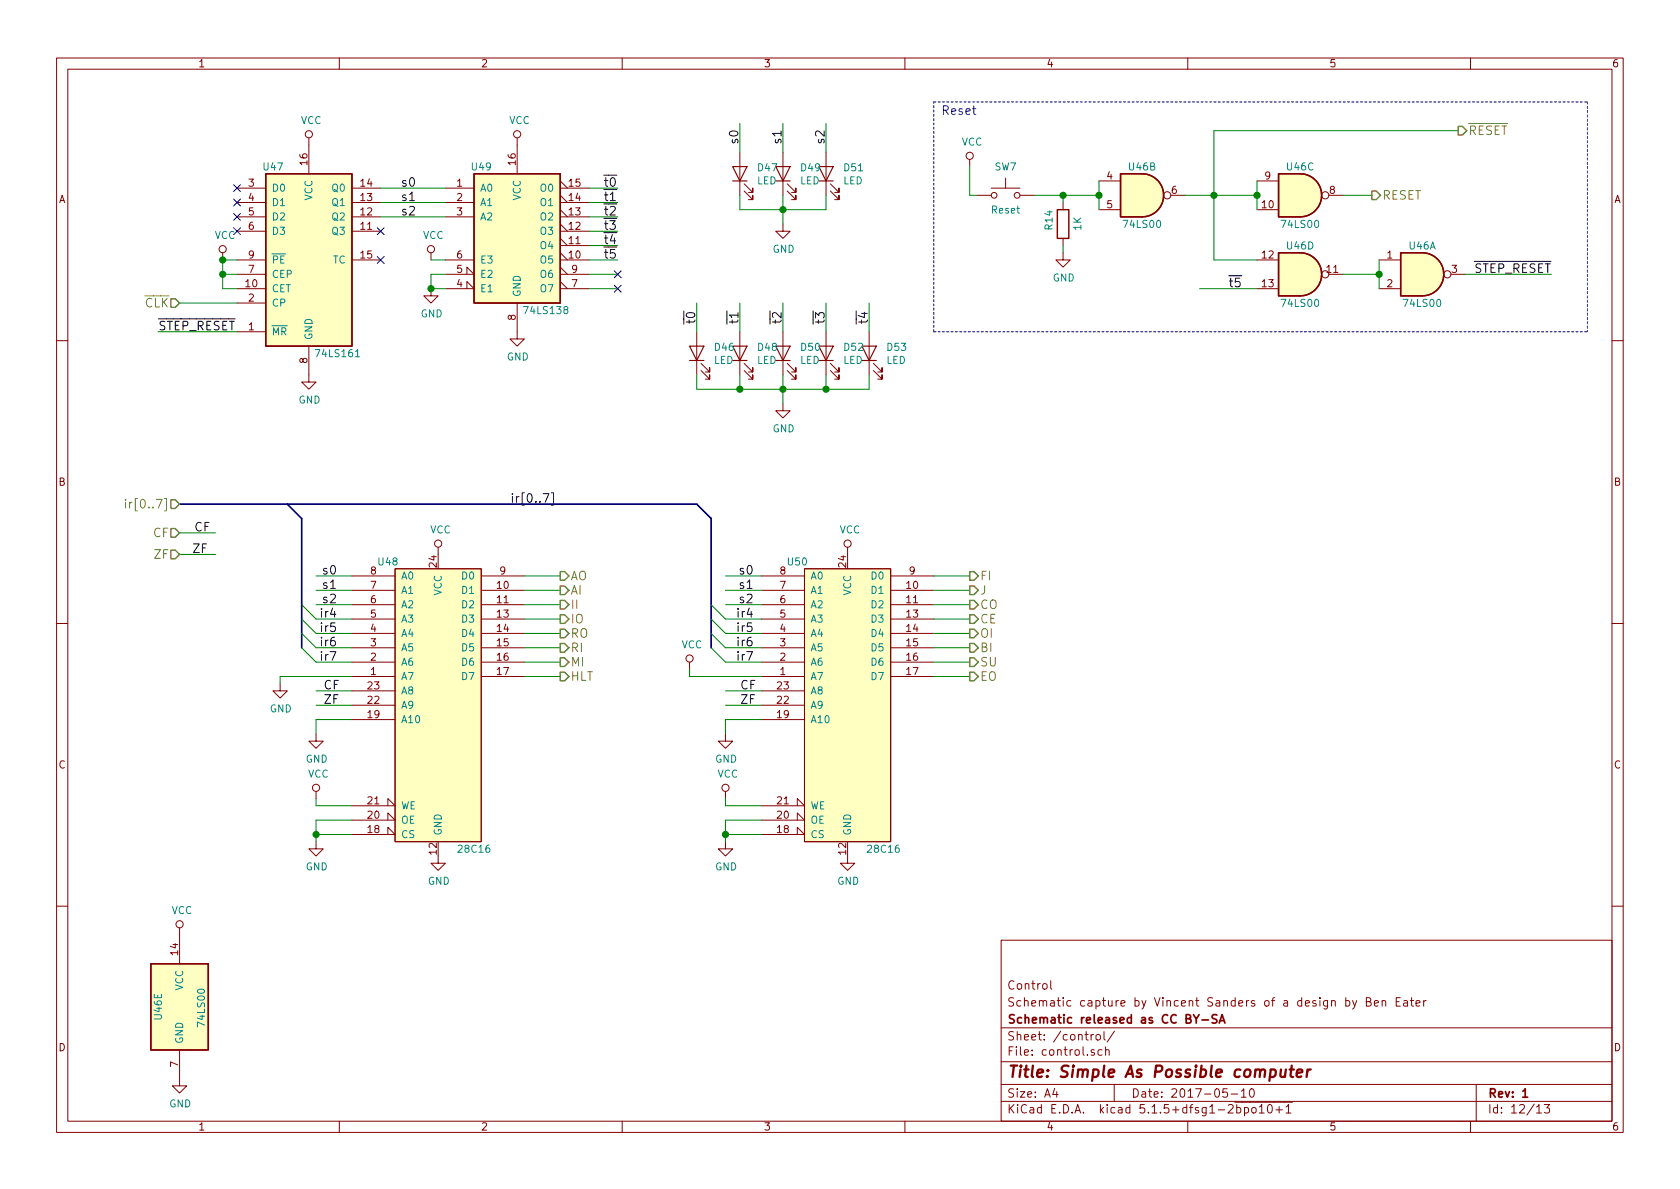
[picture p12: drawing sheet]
EESchema Schematic File Version 4
EELAYER 30 0
EELAYER END
$Descr A4 11693 8268
encoding utf-8
Sheet 12 13
Title "Simple As Possible computer"
Date "2017-05-10"
Rev "1"
Comp "Schematic released as CC BY-SA"
Comment1 "Schematic capture by Vincent Sanders of a design by Ben Eater"
Comment2 "Control"
Comment3 ""
Comment4 ""
$EndDescr
Text HLabel 1250 2100 0    60   Input ~ 0
~CLK
Text HLabel 1250 3500 0    60   Input ~ 0
ir[0..7]
NoConn ~ 2650 1600
NoConn ~ 2650 1800
NoConn ~ 1650 1300
NoConn ~ 1650 1400
NoConn ~ 1650 1500
NoConn ~ 1650 1600
NoConn ~ 4300 2000
Text Label 4200 1300 0    60   ~ 0
~t0
Text Label 4200 1400 0    60   ~ 0
~t1
Text Label 4200 1500 0    60   ~ 0
~t2
Text Label 4200 1600 0    60   ~ 0
~t3
Text Label 4200 1700 0    60   ~ 0
~t4
Text Label 4200 1800 0    60   ~ 0
~t5
Text HLabel 3900 4700 2    60   Output ~ 0
HLT
Text HLabel 3900 4600 2    60   Output ~ 0
MI
Text HLabel 3900 4500 2    60   Output ~ 0
RI
Text HLabel 3900 4400 2    60   Output ~ 0
RO
Text HLabel 3900 4300 2    60   Output ~ 0
IO
Text HLabel 3900 4200 2    60   Output ~ 0
II
Text HLabel 3900 4100 2    60   Output ~ 0
AI
Text HLabel 3900 4000 2    60   Output ~ 0
AO
Text HLabel 6750 4700 2    60   Output ~ 0
EO
Text HLabel 6750 4600 2    60   Output ~ 0
SU
Text HLabel 6750 4500 2    60   Output ~ 0
BI
Text HLabel 6750 4400 2    60   Output ~ 0
OI
Text HLabel 6750 4300 2    60   Output ~ 0
CE
Text HLabel 6750 4200 2    60   Output ~ 0
CO
Text HLabel 6750 4100 2    60   Output ~ 0
J
Text Label 1350 3700 0    60   ~ 0
CF
Text Label 2900 1300 2    60   ~ 0
s0
Text Label 2900 1400 2    60   ~ 0
s1
Text Label 2900 1500 2    60   ~ 0
s2
Text Label 2350 4000 2    60   ~ 0
s0
Text Label 2350 4100 2    60   ~ 0
s1
Text Label 2350 4200 2    60   ~ 0
s2
Entry Wire Line
	2100 4500 2200 4600
Entry Wire Line
	2100 4400 2200 4500
Entry Wire Line
	2100 4300 2200 4400
Entry Wire Line
	2100 4200 2200 4300
Text Label 2350 4300 2    60   ~ 0
ir4
Text Label 2350 4400 2    60   ~ 0
ir5
Text Label 2350 4500 2    60   ~ 0
ir6
Text Label 2350 4600 2    60   ~ 0
ir7
Text Label 5250 4000 2    60   ~ 0
s0
Text Label 5250 4100 2    60   ~ 0
s1
Text Label 5250 4200 2    60   ~ 0
s2
Entry Wire Line
	4950 4500 5050 4600
Entry Wire Line
	4950 4400 5050 4500
Entry Wire Line
	4950 4300 5050 4400
Entry Wire Line
	4950 4200 5050 4300
Text Label 5250 4300 2    60   ~ 0
ir4
Text Label 5250 4400 2    60   ~ 0
ir5
Text Label 5250 4500 2    60   ~ 0
ir6
Text Label 5250 4600 2    60   ~ 0
ir7
NoConn ~ 4300 1900
Text Label 4850 2250 1    60   ~ 0
~t0
Text Label 5150 2250 1    60   ~ 0
~t1
Text Label 5450 2250 1    60   ~ 0
~t2
Text Label 5750 2250 1    60   ~ 0
~t3
Text Label 6050 2250 1    60   ~ 0
~t4
Text Label 5150 1000 1    60   ~ 0
s0
Text Label 5450 1000 1    60   ~ 0
s1
Text Label 5750 1000 1    60   ~ 0
s2
Text Label 1100 2300 0    60   ~ 0
~STEP_RESET
Text Label 10800 1900 2    60   ~ 0
~STEP_RESET
Text Label 8550 2000 0    60   ~ 0
~t5
Text HLabel 9550 1350 2    60   Output ~ 0
RESET
Text HLabel 10150 900  2    60   Output ~ 0
~RESET
Text Notes 6550 800  0    60   ~ 0
Reset
Text HLabel 6750 4000 2    60   Output ~ 0
FI
Text Label 1450 3850 2    60   ~ 0
ZF
Text HLabel 1250 3700 0    60   Input ~ 0
CF
Text HLabel 1250 3850 0    60   Input ~ 0
ZF
Wire Wire Line
	1650 2100 1250 2100
Wire Wire Line
	1100 2300 1650 2300
Wire Wire Line
	1550 1800 1650 1800
Wire Wire Line
	1650 1900 1550 1900
Wire Wire Line
	1550 1800 1550 1900
Wire Wire Line
	1550 2000 1650 2000
Connection ~ 1550 1900
Wire Wire Line
	3100 2000 3000 2000
Wire Wire Line
	3000 2000 3000 1900
Wire Wire Line
	3000 1900 3100 1900
Wire Wire Line
	3100 1300 2650 1300
Wire Wire Line
	3100 1400 2650 1400
Wire Wire Line
	3100 1500 2650 1500
Wire Wire Line
	3100 1800 3000 1800
Wire Wire Line
	4100 1300 4300 1300
Wire Wire Line
	4300 1400 4100 1400
Wire Wire Line
	4300 1500 4100 1500
Wire Wire Line
	4300 1600 4100 1600
Wire Wire Line
	4300 1700 4100 1700
Wire Wire Line
	4300 1800 4100 1800
Wire Wire Line
	4300 1900 4100 1900
Wire Wire Line
	4300 2000 4100 2000
Wire Wire Line
	3900 4000 3650 4000
Wire Wire Line
	3900 4100 3650 4100
Wire Wire Line
	3900 4200 3650 4200
Wire Wire Line
	3900 4300 3650 4300
Wire Wire Line
	3900 4400 3650 4400
Wire Wire Line
	3900 4500 3650 4500
Wire Wire Line
	3900 4600 3650 4600
Wire Wire Line
	3900 4700 3650 4700
Wire Wire Line
	6750 4000 6500 4000
Wire Wire Line
	6500 4100 6750 4100
Wire Wire Line
	6750 4200 6500 4200
Wire Wire Line
	6500 4300 6750 4300
Wire Wire Line
	6750 4400 6500 4400
Wire Wire Line
	6500 4500 6750 4500
Wire Wire Line
	6750 4600 6500 4600
Wire Wire Line
	1250 3700 1500 3700
Wire Wire Line
	2200 5800 2450 5800
Wire Wire Line
	2200 5700 2200 5800
Wire Wire Line
	2200 5700 2450 5700
Wire Wire Line
	2200 5600 2450 5600
Wire Wire Line
	2450 4400 2200 4400
Wire Wire Line
	2200 4500 2450 4500
Wire Wire Line
	2200 4600 2450 4600
Wire Wire Line
	1950 4700 2450 4700
Wire Wire Line
	2200 4800 2450 4800
Wire Wire Line
	2450 4900 2200 4900
Wire Wire Line
	5300 4400 5050 4400
Wire Wire Line
	5050 4500 5300 4500
Wire Wire Line
	5050 4600 5300 4600
Wire Wire Line
	4800 4700 5300 4700
Wire Wire Line
	5050 4800 5300 4800
Wire Wire Line
	5050 4900 5300 4900
Wire Wire Line
	2200 4000 2450 4000
Wire Wire Line
	2450 4100 2200 4100
Wire Wire Line
	2200 4200 2450 4200
Wire Wire Line
	2450 4300 2200 4300
Wire Wire Line
	5050 4300 5300 4300
Wire Wire Line
	5300 4200 5050 4200
Wire Wire Line
	5050 4100 5300 4100
Wire Wire Line
	5300 4000 5050 4000
Wire Wire Line
	2450 5000 2200 5000
Wire Wire Line
	5300 5000 5050 5000
Wire Wire Line
	5050 5800 5300 5800
Wire Wire Line
	5050 5700 5050 5800
Wire Wire Line
	5050 5700 5300 5700
Connection ~ 5050 5800
Wire Wire Line
	5050 5600 5300 5600
Wire Wire Line
	5050 5600 5050 5550
Wire Wire Line
	6750 4700 6500 4700
Wire Wire Line
	4850 2100 4850 2300
Wire Wire Line
	5150 2300 5150 2100
Wire Wire Line
	5450 2300 5450 2100
Wire Wire Line
	5750 2300 5750 2100
Wire Wire Line
	6050 2100 6050 2300
Wire Wire Line
	4850 2600 4850 2700
Wire Wire Line
	4850 2700 5150 2700
Wire Wire Line
	5150 2700 5150 2600
Wire Wire Line
	5450 2600 5450 2700
Connection ~ 5150 2700
Wire Wire Line
	5750 2700 5750 2600
Connection ~ 5450 2700
Wire Wire Line
	6050 2700 6050 2600
Connection ~ 5750 2700
Wire Wire Line
	5150 1050 5150 850 
Wire Wire Line
	5450 1050 5450 850 
Wire Wire Line
	5750 1050 5750 850 
Wire Wire Line
	5150 1450 5150 1350
Wire Wire Line
	5450 1350 5450 1450
Wire Wire Line
	5750 1450 5750 1350
Connection ~ 5450 1450
Wire Wire Line
	5150 1450 5450 1450
Wire Wire Line
	10800 1900 10200 1900
Wire Wire Line
	9350 1900 9600 1900
Wire Wire Line
	9600 1800 9600 1900
Connection ~ 9600 1900
Wire Wire Line
	8750 2000 8350 2000
Wire Wire Line
	6800 1350 6750 1350
Wire Wire Line
	6750 1350 6750 1150
Wire Wire Line
	7200 1350 7400 1350
Wire Wire Line
	7650 1250 7650 1350
Connection ~ 7650 1350
Wire Wire Line
	8750 1450 8750 1350
Wire Wire Line
	8250 1350 8450 1350
Connection ~ 8750 1350
Wire Wire Line
	8450 1800 8750 1800
Wire Wire Line
	8450 900  8450 1350
Connection ~ 8450 1350
Wire Wire Line
	8450 900  10150 900 
Wire Wire Line
	9350 1350 9550 1350
Wire Wire Line
	7400 1400 7400 1350
Connection ~ 7400 1350
Wire Wire Line
	7400 1750 7400 1700
Wire Notes Line
	11050 700  11050 2300
Wire Notes Line
	6500 2300 6500 700 
Wire Wire Line
	4800 4700 4800 4650
Connection ~ 2200 5800
Wire Wire Line
	2200 5600 2200 5550
Wire Wire Line
	1250 3850 1500 3850
Wire Wire Line
	2200 5000 2200 5100
Wire Wire Line
	1950 4750 1950 4700
Wire Wire Line
	5050 5000 5050 5100
Text Label 2250 4800 0    60   ~ 0
CF
Text Label 2250 4900 0    60   ~ 0
ZF
Text Label 5150 4800 0    60   ~ 0
CF
Text Label 5150 4900 0    60   ~ 0
ZF
Wire Wire Line
	1550 1900 1550 2000
Wire Wire Line
	5050 5800 5050 5850
Wire Wire Line
	5150 2700 5450 2700
Wire Wire Line
	5450 2700 5450 2800
Wire Wire Line
	5450 2700 5750 2700
Wire Wire Line
	5750 2700 6050 2700
Wire Wire Line
	5450 1450 5450 1550
Wire Wire Line
	5450 1450 5750 1450
Wire Wire Line
	9600 1900 9600 2000
Wire Wire Line
	7650 1350 7650 1450
Wire Wire Line
	8750 1350 8750 1250
Wire Wire Line
	8450 1350 8750 1350
Wire Wire Line
	8450 1350 8450 1800
Wire Wire Line
	7400 1350 7650 1350
Wire Wire Line
	2200 5800 2200 5850
$Comp
L Device:LED D47
U 1 1
P 5150 1200
F 0 "D47" V 5189 1083 50  0000 R CNN
F 1 "LED" V 5098 1083 50  0000 R CNN
F 2 "" H 5150 1200 50  0001 C CNN
F 3 "~" H 5150 1200 50  0001 C CNN
	1    5150 1200
	0    -1   -1   0   
$EndComp
$Comp
L Device:LED D49
U 1 1
P 5450 1200
F 0 "D49" V 5489 1083 50  0000 R CNN
F 1 "LED" V 5398 1083 50  0000 R CNN
F 2 "" H 5450 1200 50  0001 C CNN
F 3 "~" H 5450 1200 50  0001 C CNN
	1    5450 1200
	0    -1   -1   0   
$EndComp
$Comp
L Device:LED D51
U 1 1
P 5750 1200
F 0 "D51" V 5789 1083 50  0000 R CNN
F 1 "LED" V 5698 1083 50  0000 R CNN
F 2 "" H 5750 1200 50  0001 C CNN
F 3 "~" H 5750 1200 50  0001 C CNN
	1    5750 1200
	0    -1   -1   0   
$EndComp
$Comp
L Device:LED D46
U 1 1
P 4850 2450
F 0 "D46" V 4889 2333 50  0000 R CNN
F 1 "LED" V 4798 2333 50  0000 R CNN
F 2 "" H 4850 2450 50  0001 C CNN
F 3 "~" H 4850 2450 50  0001 C CNN
	1    4850 2450
	0    -1   -1   0   
$EndComp
$Comp
L Device:LED D48
U 1 1
P 5150 2450
F 0 "D48" V 5189 2333 50  0000 R CNN
F 1 "LED" V 5098 2333 50  0000 R CNN
F 2 "" H 5150 2450 50  0001 C CNN
F 3 "~" H 5150 2450 50  0001 C CNN
	1    5150 2450
	0    -1   -1   0   
$EndComp
$Comp
L Device:LED D50
U 1 1
P 5450 2450
F 0 "D50" V 5489 2333 50  0000 R CNN
F 1 "LED" V 5398 2333 50  0000 R CNN
F 2 "" H 5450 2450 50  0001 C CNN
F 3 "~" H 5450 2450 50  0001 C CNN
	1    5450 2450
	0    -1   -1   0   
$EndComp
$Comp
L Device:LED D52
U 1 1
P 5750 2450
F 0 "D52" V 5789 2333 50  0000 R CNN
F 1 "LED" V 5698 2333 50  0000 R CNN
F 2 "" H 5750 2450 50  0001 C CNN
F 3 "~" H 5750 2450 50  0001 C CNN
	1    5750 2450
	0    -1   -1   0   
$EndComp
$Comp
L Device:LED D53
U 1 1
P 6050 2450
F 0 "D53" V 6089 2333 50  0000 R CNN
F 1 "LED" V 5998 2333 50  0000 R CNN
F 2 "" H 6050 2450 50  0001 C CNN
F 3 "~" H 6050 2450 50  0001 C CNN
	1    6050 2450
	0    -1   -1   0   
$EndComp
$Comp
L 74xx:74LS161 U47
U 1 1
P 2150 1800
F 0 "U47" H 1900 2450 50  0000 C CNN
F 1 "74LS161" H 2350 1150 50  0000 C CNN
F 2 "" H 2150 1800 50  0001 C CNN
F 3 "http://www.ti.com/lit/gpn/sn74LS161" H 2150 1800 50  0001 C CNN
	1    2150 1800
	1    0    0    -1  
$EndComp
$Comp
L power:VCC #PWR0131
U 1 1
P 2150 1000
F 0 "#PWR0131" H 2150 850 50  0001 C CNN
F 1 "VCC" H 2167 1173 50  0000 C CNN
F 2 "" H 2150 1000 50  0001 C CNN
F 3 "" H 2150 1000 50  0001 C CNN
	1    2150 1000
	1    0    0    -1  
$EndComp
$Comp
L power:GND #PWR0132
U 1 1
P 2150 2600
F 0 "#PWR0132" H 2150 2350 50  0001 C CNN
F 1 "GND" H 2155 2427 50  0000 C CNN
F 2 "" H 2150 2600 50  0001 C CNN
F 3 "" H 2150 2600 50  0001 C CNN
	1    2150 2600
	1    0    0    -1  
$EndComp
$Comp
L power:GND #PWR0146
U 1 1
P 5450 1550
F 0 "#PWR0146" H 5450 1300 50  0001 C CNN
F 1 "GND" H 5455 1377 50  0000 C CNN
F 2 "" H 5450 1550 50  0001 C CNN
F 3 "" H 5450 1550 50  0001 C CNN
	1    5450 1550
	1    0    0    -1  
$EndComp
$Comp
L power:GND #PWR0147
U 1 1
P 5450 2800
F 0 "#PWR0147" H 5450 2550 50  0001 C CNN
F 1 "GND" H 5455 2627 50  0000 C CNN
F 2 "" H 5450 2800 50  0001 C CNN
F 3 "" H 5450 2800 50  0001 C CNN
	1    5450 2800
	1    0    0    -1  
$EndComp
$Comp
L 74xx:74LS138 U49
U 1 1
P 3600 1600
F 0 "U49" H 3350 2050 50  0000 C CNN
F 1 "74LS138" H 3800 1050 50  0000 C CNN
F 2 "" H 3600 1600 50  0001 C CNN
F 3 "http://www.ti.com/lit/gpn/sn74LS138" H 3600 1600 50  0001 C CNN
	1    3600 1600
	1    0    0    -1  
$EndComp
$Comp
L power:GND #PWR0137
U 1 1
P 3000 2000
F 0 "#PWR0137" H 3000 1750 50  0001 C CNN
F 1 "GND" H 3005 1827 50  0000 C CNN
F 2 "" H 3000 2000 50  0001 C CNN
F 3 "" H 3000 2000 50  0001 C CNN
	1    3000 2000
	1    0    0    -1  
$EndComp
Connection ~ 3000 2000
$Comp
L power:VCC #PWR0136
U 1 1
P 3000 1800
F 0 "#PWR0136" H 3000 1650 50  0001 C CNN
F 1 "VCC" H 3017 1973 50  0000 C CNN
F 2 "" H 3000 1800 50  0001 C CNN
F 3 "" H 3000 1800 50  0001 C CNN
	1    3000 1800
	1    0    0    -1  
$EndComp
$Comp
L power:VCC #PWR0129
U 1 1
P 1550 1800
F 0 "#PWR0129" H 1550 1650 50  0001 C CNN
F 1 "VCC" H 1567 1973 50  0000 C CNN
F 2 "" H 1550 1800 50  0001 C CNN
F 3 "" H 1550 1800 50  0001 C CNN
	1    1550 1800
	1    0    0    -1  
$EndComp
Connection ~ 1550 1800
$Comp
L power:VCC #PWR0140
U 1 1
P 3600 1000
F 0 "#PWR0140" H 3600 850 50  0001 C CNN
F 1 "VCC" H 3617 1173 50  0000 C CNN
F 2 "" H 3600 1000 50  0001 C CNN
F 3 "" H 3600 1000 50  0001 C CNN
	1    3600 1000
	1    0    0    -1  
$EndComp
$Comp
L power:GND #PWR0141
U 1 1
P 3600 2300
F 0 "#PWR0141" H 3600 2050 50  0001 C CNN
F 1 "GND" H 3605 2127 50  0000 C CNN
F 2 "" H 3600 2300 50  0001 C CNN
F 3 "" H 3600 2300 50  0001 C CNN
	1    3600 2300
	1    0    0    -1  
$EndComp
$Comp
L 74xx:74LS00 U46
U 1 1
P 9900 1900
F 0 "U46" H 9900 2100 50  0000 C CNN
F 1 "74LS00" H 9900 1700 50  0000 C CNN
F 2 "" H 9900 1900 50  0001 C CNN
F 3 "http://www.ti.com/lit/gpn/sn74ls00" H 9900 1900 50  0001 C CNN
	1    9900 1900
	1    0    0    -1  
$EndComp
$Comp
L 74xx:74LS00 U46
U 4 1
P 9050 1900
F 0 "U46" H 9050 2100 50  0000 C CNN
F 1 "74LS00" H 9050 1700 50  0000 C CNN
F 2 "" H 9050 1900 50  0001 C CNN
F 3 "http://www.ti.com/lit/gpn/sn74ls00" H 9050 1900 50  0001 C CNN
	4    9050 1900
	1    0    0    -1  
$EndComp
$Comp
L 74xx:74LS00 U46
U 3 1
P 9050 1350
F 0 "U46" H 9050 1550 50  0000 C CNN
F 1 "74LS00" H 9050 1150 50  0000 C CNN
F 2 "" H 9050 1350 50  0001 C CNN
F 3 "http://www.ti.com/lit/gpn/sn74ls00" H 9050 1350 50  0001 C CNN
	3    9050 1350
	1    0    0    -1  
$EndComp
$Comp
L 74xx:74LS00 U46
U 2 1
P 7950 1350
F 0 "U46" H 7950 1550 50  0000 C CNN
F 1 "74LS00" H 7950 1150 50  0000 C CNN
F 2 "" H 7950 1350 50  0001 C CNN
F 3 "http://www.ti.com/lit/gpn/sn74ls00" H 7950 1350 50  0001 C CNN
	2    7950 1350
	1    0    0    -1  
$EndComp
$Comp
L 74xx:74LS00 U46
U 5 1
P 1250 7000
F 0 "U46" V 1100 6900 50  0000 L CNN
F 1 "74LS00" V 1400 6850 50  0000 L CNN
F 2 "" H 1250 7000 50  0001 C CNN
F 3 "http://www.ti.com/lit/gpn/sn74ls00" H 1250 7000 50  0001 C CNN
	5    1250 7000
	1    0    0    -1  
$EndComp
$Comp
L power:GND #PWR0151
U 1 1
P 7400 1750
F 0 "#PWR0151" H 7400 1500 50  0001 C CNN
F 1 "GND" H 7405 1577 50  0000 C CNN
F 2 "" H 7400 1750 50  0001 C CNN
F 3 "" H 7400 1750 50  0001 C CNN
	1    7400 1750
	1    0    0    -1  
$EndComp
$Comp
L power:VCC #PWR0150
U 1 1
P 6750 1150
F 0 "#PWR0150" H 6750 1000 50  0001 C CNN
F 1 "VCC" H 6767 1323 50  0000 C CNN
F 2 "" H 6750 1150 50  0001 C CNN
F 3 "" H 6750 1150 50  0001 C CNN
	1    6750 1150
	1    0    0    -1  
$EndComp
$Comp
L Switch:SW_Push SW7
U 1 1
P 7000 1350
F 0 "SW7" H 7000 1550 50  0000 C CNN
F 1 "Reset" H 7000 1250 50  0000 C CNN
F 2 "" H 7000 1550 50  0001 C CNN
F 3 "" H 7000 1550 50  0001 C CNN
	1    7000 1350
	1    0    0    -1  
$EndComp
$Comp
L Device:R R14
U 1 1
P 7400 1550
F 0 "R14" V 7300 1500 50  0000 L CNN
F 1 "1K" V 7500 1500 50  0000 L CNN
F 2 "" V 7330 1550 50  0001 C CNN
F 3 "~" H 7400 1550 50  0001 C CNN
	1    7400 1550
	1    0    0    -1  
$EndComp
Wire Notes Line
	6500 700  11050 700 
Wire Notes Line
	6500 2300 11050 2300
$Comp
L power:GND #PWR0130
U 1 1
P 1950 4750
F 0 "#PWR0130" H 1950 4500 50  0001 C CNN
F 1 "GND" H 1955 4577 50  0000 C CNN
F 2 "" H 1950 4750 50  0001 C CNN
F 3 "" H 1950 4750 50  0001 C CNN
	1    1950 4750
	1    0    0    -1  
$EndComp
$Comp
L power:GND #PWR0133
U 1 1
P 2200 5100
F 0 "#PWR0133" H 2200 4850 50  0001 C CNN
F 1 "GND" H 2205 4927 50  0000 C CNN
F 2 "" H 2200 5100 50  0001 C CNN
F 3 "" H 2200 5100 50  0001 C CNN
	1    2200 5100
	1    0    0    -1  
$EndComp
$Comp
L power:GND #PWR0135
U 1 1
P 2200 5850
F 0 "#PWR0135" H 2200 5600 50  0001 C CNN
F 1 "GND" H 2205 5677 50  0000 C CNN
F 2 "" H 2200 5850 50  0001 C CNN
F 3 "" H 2200 5850 50  0001 C CNN
	1    2200 5850
	1    0    0    -1  
$EndComp
$Comp
L power:GND #PWR0143
U 1 1
P 5050 5100
F 0 "#PWR0143" H 5050 4850 50  0001 C CNN
F 1 "GND" H 5055 4927 50  0000 C CNN
F 2 "" H 5050 5100 50  0001 C CNN
F 3 "" H 5050 5100 50  0001 C CNN
	1    5050 5100
	1    0    0    -1  
$EndComp
$Comp
L power:GND #PWR0145
U 1 1
P 5050 5850
F 0 "#PWR0145" H 5050 5600 50  0001 C CNN
F 1 "GND" H 5055 5677 50  0000 C CNN
F 2 "" H 5050 5850 50  0001 C CNN
F 3 "" H 5050 5850 50  0001 C CNN
	1    5050 5850
	1    0    0    -1  
$EndComp
$Comp
L power:VCC #PWR0134
U 1 1
P 2200 5550
F 0 "#PWR0134" H 2200 5400 50  0001 C CNN
F 1 "VCC" H 2217 5723 50  0000 C CNN
F 2 "" H 2200 5550 50  0001 C CNN
F 3 "" H 2200 5550 50  0001 C CNN
	1    2200 5550
	1    0    0    -1  
$EndComp
$Comp
L power:VCC #PWR0144
U 1 1
P 5050 5550
F 0 "#PWR0144" H 5050 5400 50  0001 C CNN
F 1 "VCC" H 5067 5723 50  0000 C CNN
F 2 "" H 5050 5550 50  0001 C CNN
F 3 "" H 5050 5550 50  0001 C CNN
	1    5050 5550
	1    0    0    -1  
$EndComp
$Comp
L power:VCC #PWR0142
U 1 1
P 4800 4650
F 0 "#PWR0142" H 4800 4500 50  0001 C CNN
F 1 "VCC" H 4817 4823 50  0000 C CNN
F 2 "" H 4800 4650 50  0001 C CNN
F 3 "" H 4800 4650 50  0001 C CNN
	1    4800 4650
	1    0    0    -1  
$EndComp
Entry Bus Bus
	2000 3500 2100 3600
Entry Bus Bus
	4850 3500 4950 3600
Text Label 3550 3500 0    60   ~ 0
ir[0..7]
$Comp
L power:GND #PWR0128
U 1 1
P 1250 7500
F 0 "#PWR0128" H 1250 7250 50  0001 C CNN
F 1 "GND" H 1255 7327 50  0000 C CNN
F 2 "" H 1250 7500 50  0001 C CNN
F 3 "" H 1250 7500 50  0001 C CNN
	1    1250 7500
	1    0    0    -1  
$EndComp
$Comp
L power:VCC #PWR0127
U 1 1
P 1250 6500
F 0 "#PWR0127" H 1250 6350 50  0001 C CNN
F 1 "VCC" H 1267 6673 50  0000 C CNN
F 2 "" H 1250 6500 50  0001 C CNN
F 3 "" H 1250 6500 50  0001 C CNN
	1    1250 6500
	1    0    0    -1  
$EndComp
$Comp
L sap:28C16 U48
U 1 1
P 3050 4900
F 0 "U48" H 2700 5900 50  0000 C CNN
F 1 "28C16" H 3300 3900 50  0000 C CNN
F 2 "" H 3050 4900 50  0000 C CNN
F 3 "" H 3050 4900 50  0000 C CNN
	1    3050 4900
	1    0    0    -1  
$EndComp
$Comp
L sap:28C16 U50
U 1 1
P 5900 4900
F 0 "U50" H 5550 5900 50  0000 C CNN
F 1 "28C16" H 6150 3900 50  0000 C CNN
F 2 "" H 5900 4900 50  0000 C CNN
F 3 "" H 5900 4900 50  0000 C CNN
	1    5900 4900
	1    0    0    -1  
$EndComp
$Comp
L power:VCC #PWR0138
U 1 1
P 3050 3850
F 0 "#PWR0138" H 3050 3700 50  0001 C CNN
F 1 "VCC" H 3067 4023 50  0000 C CNN
F 2 "" H 3050 3850 50  0001 C CNN
F 3 "" H 3050 3850 50  0001 C CNN
	1    3050 3850
	1    0    0    -1  
$EndComp
$Comp
L power:GND #PWR0139
U 1 1
P 3050 5950
F 0 "#PWR0139" H 3050 5700 50  0001 C CNN
F 1 "GND" H 3055 5777 50  0000 C CNN
F 2 "" H 3050 5950 50  0001 C CNN
F 3 "" H 3050 5950 50  0001 C CNN
	1    3050 5950
	1    0    0    -1  
$EndComp
$Comp
L power:VCC #PWR0148
U 1 1
P 5900 3850
F 0 "#PWR0148" H 5900 3700 50  0001 C CNN
F 1 "VCC" H 5917 4023 50  0000 C CNN
F 2 "" H 5900 3850 50  0001 C CNN
F 3 "" H 5900 3850 50  0001 C CNN
	1    5900 3850
	1    0    0    -1  
$EndComp
$Comp
L power:GND #PWR0149
U 1 1
P 5900 5950
F 0 "#PWR0149" H 5900 5700 50  0001 C CNN
F 1 "GND" H 5905 5777 50  0000 C CNN
F 2 "" H 5900 5950 50  0001 C CNN
F 3 "" H 5900 5950 50  0001 C CNN
	1    5900 5950
	1    0    0    -1  
$EndComp
Wire Bus Line
	1250 3500 4850 3500
Wire Bus Line
	2100 3600 2100 4500
Wire Bus Line
	4950 3600 4950 4500
$EndSCHEMATC
